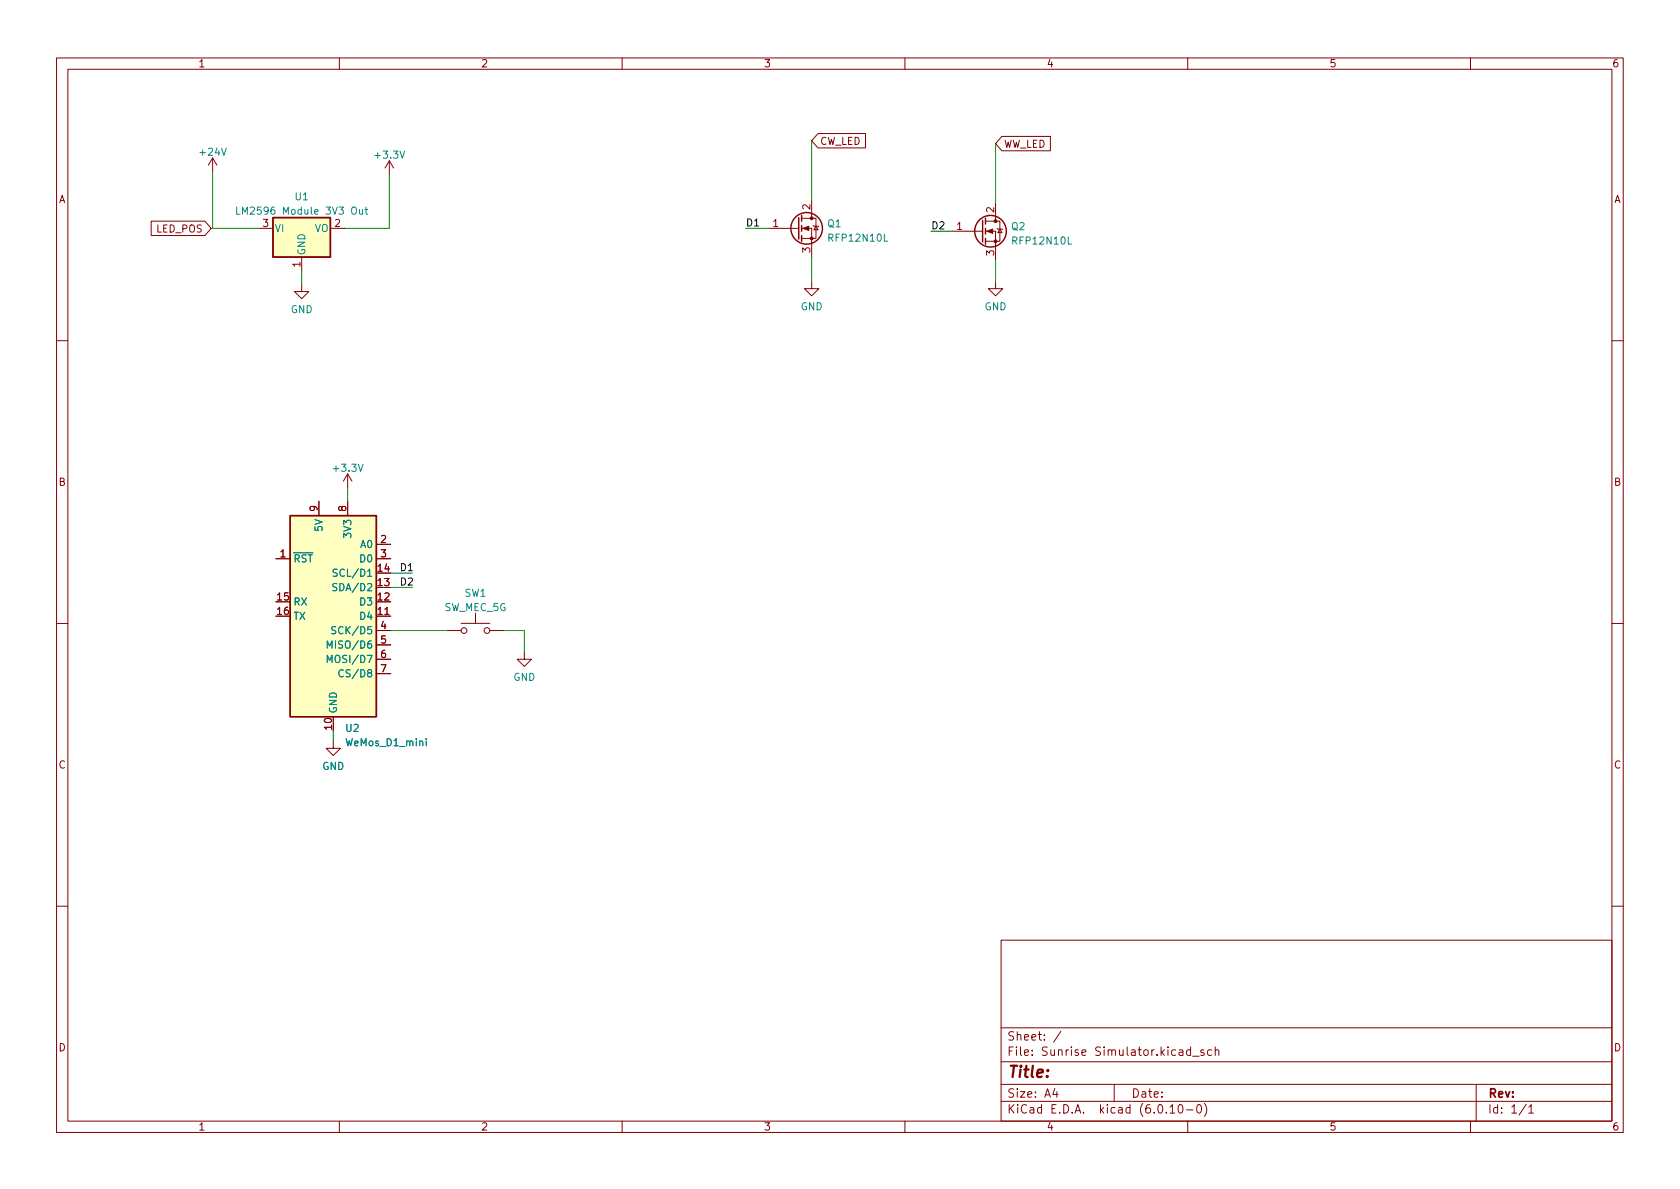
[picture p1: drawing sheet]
<svg xmlns="http://www.w3.org/2000/svg" width="297mm" height="210mm" viewBox="0 0 297 210" stroke-linecap="round" stroke-linejoin="round" font-family="sans-serif">
<g fill="none" stroke="#840000" stroke-width=".18">
<path d="M10 10.2h277v190.1h-277zM12 12.2h273v186.1h-273zM60 10.2v2M110 10.2v2M160 10.2v2M210 10.2v2M260 10.2v2M26.7 39.1h9.5l1.1 1.3-1.1 1.3h-9.5zM37.6 27.9l-.8 1.3M37.6 27.9v2.6M37.6 27.9l.8 1.3M68.8 28.4l-.7 1.3"/>
<path d="M68.8 28.4v2.6M68.8 28.4l.8 1.3M141.7 38.6h2.6v3.6h-2.6M143.5 35.3v3.3M143.8 39.9l.1 .1h.8l.1 .1M144.3 40l.4 .6h-.8zM144.6 23.6h8.4v2.6h-8.4l-1.1-1.3zM174.2 39.1h2.6v3.6h-2.6M176 35.8v3.3M177.1 24.1h8.6v2.6h-8.6l-1.1-1.3zM45.7 40.4h2.6M53.3 50.3v1.3h1.3l-1.3 1.2-1.2-1.2h1.2"/>
<path d="M53.3 45.5v2.5M58.4 40.4h2.6M135.9 40.4h5.3M141.7 40.4h1.8v5.1M143.5 49.8v1.2h1.3l-1.3 1.3-1.3-1.3h1.3M168.4 40.9h5.3M174.2 40.9h1.8v5.1M176 49.8v1.2h1.3l-1.3 1.3-1.2-1.3h1.2M176.3 40.4l.1 .1h.8l.1 .1M176.8 40.5l.4 .6h-.8zM10 60.2h2M285 60.2h2"/>
<path d="M48.8 98.8h2.5M56.4 88.6v2.6M61.5 83.8l-.8 1.3M61.5 83.8v2.6M61.5 88.6v2.6M61.5 83.8l.7 1.3M66.5 98.8h2.6M66.5 96.3h2.6M10 110.2h2M66.5 109h2.6M66.5 111.5h2.6M66.5 114h2.6"/>
<path d="M66.5 116.6h2.6M66.5 119.1h2.6M79 111.5h2.5M81.5 110.2h5.1M84.1 108.5v1.7M86.6 111.5h2.6M92.7 115.3v1.3h1.3l-1.3 1.3-1.3-1.3h1.3M285 110.2h2M58.9 131.1v1.2h1.3l-1.3 1.3-1.2-1.3h1.2M10 160.2h2M177 166.3h108v32h-108zM285 160.2h2"/>
<path d="M60 198.3v2M110 198.3v2M160 198.3v2M177 194.8h108M177 191.8h108M177 187.8h108M177 181.8h108M186.5 192.5l-.4 1h1M186.9 193v1M187.6 182.4l-1.3 1.9M197 191.8v3M206.9 195.8l.4-.5v1.5"/>
<path d="M206.9 196.8h.8M208.5 195.4l.1-.1a.81 .81 0 0 1 .6 .7 .81 .81 0 0 1-.3 .8h-.1a.81 .81 0 0 1-.6-.6 .81 .81 0 0 1 .3-.8zM209.8 196.3h1.1M210 198.3v2M210.5 185.7l-.4-.1-.3 .3v.4l.1 .3h.6M210.5 185.1v1.5M210.9 186.8h1.1M211.8 195.4l.1-.1a.81 .81 0 0 1 .6 .7 .81 .81 0 0 1-.3 .8h-.1a.81 .81 0 0 1-.6-.6 .81 .81 0 0 1 .3-.8zM212.9 185.7l-.4-.1-.2 .2 .1 .3 .5 .1v.4h-.6M212.9 195.1a1.72 1.72 0 0 1 0 2.3M214.2 185.7l-.4-.1-.3 .3v.4l.1 .3h.6M214.9 185.8l.2-.2 .3 .1 .1 .9"/>
<path d="M214.9 185.1v1.5M260 198.3v2M261 191.8v6.5M269.9 195.3l-1.3 1.9M270.3 195.8l.4-.5v1.5M270.3 196.8h.9"/>
<circle cx="82" cy="111.5" r=".51"/>
<circle cx="86.1" cy="111.5" r=".51"/>
</g>
<g fill="#ffffc2" stroke="#ffffc2" stroke-width=".18">
<path d="M51.3 91.2h15.2v35.5h-15.2z"/>
<path d="M48.3 38.5h10.1v7h-10.1z"/>
</g>
<g fill="none" stroke="#840000" stroke-width=".25">
<path d="M48.3 38.5h10.1v7h-10.1zM141.2 38.5v3.8M141.7 38.1v1M141.7 39.9v1M173.7 39v3.8M174.2 38.6v1M141.7 41.7v1M174.2 40.4v1M174.2 42.2v1M51.3 91.2h15.2v35.5h-15.2z"/>
<circle cx="142.6" cy="40.4" r="2.79"/>
<circle cx="175.1" cy="40.9" r="2.79"/>
</g>
<g fill="none" stroke="#008484" stroke-width=".18">
<path d="M41.8 36.6v1.3h.7M63.6 37v.8l.3 .1 .2-.1M64.1 37v.9M64.5 37h.5M64.7 36.6v1.1l.3 .2M57.9 114.6v-1.3l.4 1 .4-1v1.3M57.9 117.2v-1.3l.4 .9 .4-.9v1.3M59.4 110.9l-.5-.1-.2 .1v.4l.6 .2 .1 .3-.3 .3-.5-.1M59.6 103.2h-.5l-.2 .1v.4l.5 .2 .2 .3-.3 .3-.5-.1M59.6 100.7l-.5-.1-.2 .2v.3l.6 .3 .1 .3-.2 .2h-.5M60.7 118.5a.6 .6 0 0 0-.8 .5 .6 .6 0 0 0 .6 .7l.2-.1M75.4 130.6v.1"/>
<path d="M75.4 131v.9"/>
</g>
<g fill="#840000" stroke="#840000" stroke-width=".18">
<path d="M142 40.4l1-.4v.8z"/>
<path d="M174.5 40.9l1-.4v.8z"/>
<circle cx="143.5" cy="42.2" r=".25"/>
<circle cx="143.5" cy="38.6" r=".25"/>
<circle cx="176" cy="42.7" r=".25"/>
<circle cx="176" cy="39.1" r=".25"/>
</g>
<g fill="none" stroke="#008400" stroke-width=".18">
<path d="M37.6 30.5v9.9h8.1M68.8 31v9.4h-7.8M143.5 24.9v10.4M176 25.4v10.4M53.3 48v2.3M131.8 40.4h4.1M143.5 45.5v4.3M164.6 40.9h3.8M176 46v3.8M61.5 86.4v2.2M69.1 111.5h9.9M69.1 103.9h3.8"/>
<path d="M69.1 101.3h3.8M89.2 111.5h3.5v3.8M58.9 129.3v1.8"/>
</g>
<text font-size="2.8" fill="#840000" x="178" y="190.6">Title:</text>
<g font-size="2.1" fill="#840000">
<text x="178" y="184">Sheet: /</text>
<text x="178" y="186.7">File: Sunrise Simulator.kicad_sch</text>
<text x="178" y="196.9">KiCad E.D.A. kicad (6.0.10-0)</text>
<text x="178" y="194.1">Size: A4</text>
<text x="200" y="194.1">Date:</text>
<text x="263" y="194.1">Rev:</text>
<text x="263" y="196.9">Id: 1/1</text>
</g>
<g font-size="1.8" fill="#840000">
<text x="35" y="11.9">1</text>
<text x="85" y="11.9">2</text>
<text x="135" y="11.9">3</text>
<text x="185" y="11.9">4</text>
<text x="235" y="11.9">5</text>
<text x="285" y="11.9">6</text>
<text x="144.9" y="25.6">CW_LED</text>
<text x="177.5" y="26.1">WW_LED</text>
<text x="10.3" y="35.9">A</text>
<text x="285.3" y="35.9">A</text>
<text x="27.7" y="41.1">LED_POS</text>
<text x="46.5" y="40.1">3</text>
<text x="59.2" y="40.1">2</text>
<text x="136.7" y="40.1">1</text>
<text x="143.3" y="37.1" transform="rotate(-90 143.3 37.1)">2</text>
<text x="169.2" y="40.6">1</text>
<text x="175.8" y="37.6" transform="rotate(-90 175.8 37.6)">2</text>
<text x="53.1" y="47.2" transform="rotate(-90 53.1 47.2)">1</text>
<text x="143.3" y="44.7" transform="rotate(-90 143.3 44.7)">3</text>
<text x="175.8" y="45.2" transform="rotate(-90 175.8 45.2)">3</text>
<text x="10.3" y="85.9">B</text>
<text x="285.3" y="85.9">B</text>
<text x="56.1" y="90.4" transform="rotate(-90 56.1 90.4)">9</text>
<text x="61.2" y="90.4" transform="rotate(-90 61.2 90.4)">8</text>
<text x="49.5" y="98.5">1</text>
<text x="66.8" y="101.1">14</text>
<text x="67.3" y="96">2</text>
<text x="67.3" y="98.5">3</text>
<text x="49.1" y="106.2">15</text>
<text x="66.8" y="106.2">12</text>
<text x="66.8" y="103.6">13</text>
<text x="49.1" y="108.7">16</text>
<text x="66.8" y="108.7">11</text>
<text x="67.3" y="111.2">4</text>
<text x="67.3" y="113.8">5</text>
<text x="67.3" y="116.3">6</text>
<text x="67.3" y="118.9">7</text>
<text x="58.7" y="129" transform="rotate(-90 58.7 129)">10</text>
<text x="10.3" y="135.9">C</text>
<text x="285.3" y="135.9">C</text>
<text x="10.3" y="185.9">D</text>
<text x="285.3" y="185.9">D</text>
<text x="35" y="199.9">1</text>
<text x="85" y="199.9">2</text>
<text x="135" y="199.9">3</text>
<text x="185" y="199.9">4</text>
<text x="235" y="199.9">5</text>
<text x="285" y="199.9">6</text>
</g>
<g font-size="1.8" fill="#008484">
<text x="35.5" y="27.5">+24V</text>
<text x="66.5" y="28">+3.3V</text>
<text x="52.2" y="35.4">U1</text>
<text x="43.2" y="37.9">LM2596 Module 3V3 Out</text>
<text x="48.5" y="41">VI</text>
<text x="55.6" y="41">VO</text>
<text x="146.3" y="40.2">Q1</text>
<text x="178.9" y="40.7">Q2</text>
<text x="54" y="45.2" transform="rotate(-90 54 45.2)">GND</text>
<text x="146.8" y="42.7">RFP12N10L</text>
<text x="179.3" y="43.2">RFP12N10L</text>
<text x="51.4" y="55.4">GND</text>
<text x="141.5" y="54.9">GND</text>
<text x="174.1" y="54.9">GND</text>
<text x="59.1" y="83.4">+3.3V</text>
<text x="57" y="93.9" transform="rotate(-90 57 93.9)">5V</text>
<text x="62.1" y="94.8" transform="rotate(-90 62.1 94.8)">3V3</text>
<text x="51.8" y="99.4">~{RST}</text>
<text x="59.8" y="102">SCL/D1</text>
<text x="63.8" y="96.9">A0</text>
<text x="63.8" y="99.4">D0</text>
<text x="51.8" y="107.1">RX</text>
<text x="59.6" y="104.5">SDA/D2</text>
<text x="63.8" y="107.1">D3</text>
<text x="82.2" y="105.5">SW1</text>
<text x="51.8" y="109.6">TX</text>
<text x="59.6" y="112.1">SCK/D5</text>
<text x="63.8" y="109.6">D4</text>
<text x="78.5" y="108.1">SW_MEC_5G</text>
<text x="58.8" y="114.7">MISO/D6</text>
<text x="58.8" y="117.2">MOSI/D7</text>
<text x="60.8" y="119.8">CS/D8</text>
<text x="90.7" y="120.4">GND</text>
<text x="59.6" y="126.2" transform="rotate(-90 59.6 126.2)">GND</text>
<text x="61.2" y="129.4">U2</text>
<text x="61.3" y="131.9">WeMos_D1_mini</text>
<text x="57" y="136.1">GND</text>
</g>
<g font-size="1.8">
<text x="131.8" y="40">D1</text>
<text x="164.6" y="40.5">D2</text>
<text x="70.6" y="101">D1</text>
<text x="70.6" y="103.5">D2</text>
</g>
</svg>
